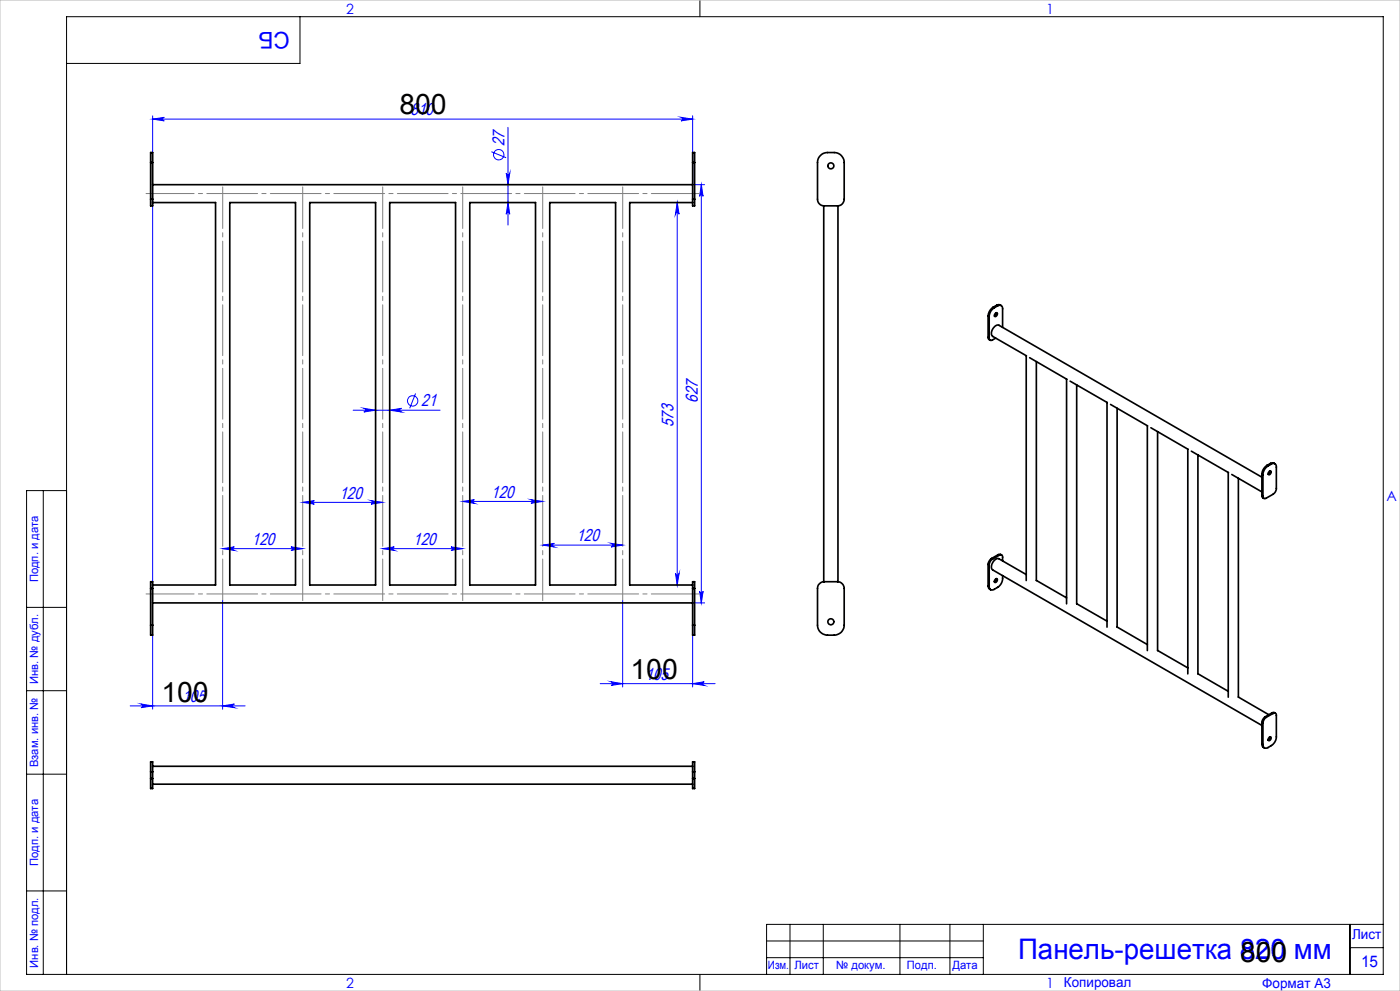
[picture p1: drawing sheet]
<svg xmlns="http://www.w3.org/2000/svg" width="420mm" height="297mm" viewBox="0 0 420 297" stroke-linecap="round" stroke-linejoin="round" font-family="sans-serif">
<g fill="none" stroke="#00f" stroke-width=".3">
<path d="M45.8 35.7l3.5-.5a.53 .53 0 0 0-.5 .5 .53 .53 0 0 0 .5 .5zM45.8 34.7v145.3M45.8 35.7h162M152.4 38.2v29.2M204.3 35.2l3.5 .5-3.5 .5a.53 .53 0 0 0 .5-.5 .53 .53 0 0 0-.5-.5zM207.8 34.7v20.6M147.4 45.5l4.4 1.8M151.9 51.9a.53 .53 0 0 0 .5 .5 .53 .53 0 0 0 .5-.5l-.5 3.4zM207.8 55.3h3.6M210.4 55.3l.5 3.5a.53 .53 0 0 0-.5-.5 .53 .53 0 0 0-.5 .5zM210.4 55.3v125.4M152.4 60.7l.5 3.5a.53 .53 0 0 0-.5-.5 .53 .53 0 0 0-.5 .5z"/>
<path d="M203.2 60.7l.5 3.5a.55 .55 0 0 0-.5-.5 .55 .55 0 0 0-.6 .5zM203.2 60.7v114.6M124.7 117.9l-1.8 4.5M105.9 122.9h26.1M109.1 122.4l3.6 .5-3.6 .6a.55 .55 0 0 0 .6-.6 .55 .55 0 0 0-.6-.5zM116.9 122.9l3.5-.5a.55 .55 0 0 0-.5 .5 .55 .55 0 0 0 .5 .6zM90.8 150.6l3.5-.6a.53 .53 0 0 0-.5 .6 .53 .53 0 0 0 .5 .5zM90.8 150.6h24M111.3 150l3.5 .6-3.5 .5a.53 .53 0 0 0 .5-.5 .53 .53 0 0 0-.5-.6zM138.8 150.3l3.5-.5a.55 .55 0 0 0-.5 .5 .55 .55 0 0 0 .5 .5zM138.8 150.3h24M159.3 149.8l3.5 .5-3.5 .5a.55 .55 0 0 0 .5-.5 .55 .55 0 0 0-.5-.5z"/>
<path d="M66.8 164.4h24M66.8 164.4l3.5-.5a.53 .53 0 0 0-.5 .5 .53 .53 0 0 0 .5 .6zM87.3 163.9l3.5 .5-3.5 .6a.53 .53 0 0 0 .5-.6 .53 .53 0 0 0-.5-.5zM114.8 164.4l3.5-.5a.53 .53 0 0 0-.5 .5 .53 .53 0 0 0 .5 .6zM114.8 164.4h24M135.3 163.9l3.5 .5-3.5 .6a.53 .53 0 0 0 .5-.6 .53 .53 0 0 0-.5-.5zM162.8 163.4l3.5-.6a.55 .55 0 0 0-.5 .6 .55 .55 0 0 0 .5 .5zM162.8 163.4h24M183.3 162.8l3.5 .6-3.5 .5a.55 .55 0 0 0 .5-.5 .55 .55 0 0 0-.5-.6zM202.6 171.8a.55 .55 0 0 0 .6 .6 .55 .55 0 0 0 .5-.6l-.5 3.5zM209.9 177.2a.53 .53 0 0 0 .5 .5 .53 .53 0 0 0 .5-.5l-.5 3.5zM45.8 190.4v22.1"/>
<path d="M66.8 180v32.5M186.8 180v25.9M207.8 187.4v18.5M207.8 180.7h3.6M39.1 211.6h34.4M42.3 211l3.5 .6-3.5 .5a.55 .55 0 0 0 .5-.6 .55 .55 0 0 0-.5-.5zM66.8 211.6l3.5-.6a.55 .55 0 0 0-.5 .5 .55 .55 0 0 0 .5 .6zM180.1 204.9h34.4M183.3 204.3l3.5 .6-3.5 .5a.55 .55 0 0 0 .5-.5 .55 .55 0 0 0-.5-.6zM207.8 204.9l3.5-.6a.55 .55 0 0 0-.5 .6 .55 .55 0 0 0 .5 .5z"/>
<circle cx="149.6" cy="46.4" r="1.55"/>
<circle cx="123.8" cy="120.2" r="1.55"/>
</g>
<path d="M209.8 58h-166M209.8 178h-166" fill="none" stroke="#808080" stroke-width=".3" stroke-dasharray="15.2 1.3 1.3 1.3" stroke-dashoffset=".8"/>
<path d="M66.8 56v124M90.8 56v124M114.8 56v124M138.8 56v124M162.8 56v124M186.8 56v124" fill="none" stroke="#808080" stroke-width=".3" stroke-dasharray="15.2 1.3 1.3 1.3" stroke-dashoffset="2.8"/>
<g fill="none" stroke="#000" stroke-width=".3">
<path d="M90 5v14h-70M210 0v5M13 147v145M20 147h-12v145h407v-287h-395v287M8 182h12M8 207h12M8 232h12M8 267h12M237 277v15M247 277v15M270 277v15M285 277v15"/>
<path d="M295 277v15M405 277v15M415 277h-185v15M210 292v5M230 282h65M230 287h65M405 284h10"/>
</g>
<path d="M0 0h420v297h-420z" fill="none" stroke="#c0c0c0" stroke-width=".3"/>
<g fill="#00f">
<path d="M204.3 35.2l3.5 .5-3.5 .5a.53 .53 0 0 0 .5-.5 .53 .53 0 0 0-.5-.5zM45.8 35.7l3.5-.5a.53 .53 0 0 0-.5 .5 .53 .53 0 0 0 .5 .5zM66.8 211.6l3.5-.6a.55 .55 0 0 0-.5 .5 .55 .55 0 0 0 .5 .6zM42.3 211l3.5 .6-3.5 .5a.55 .55 0 0 0 .5-.6 .55 .55 0 0 0-.5-.5z"/>
<path d="M66.8 164.4l3.5-.5a.53 .53 0 0 0-.5 .5 .53 .53 0 0 0 .5 .6zM87.3 163.9l3.5 .5-3.5 .6a.53 .53 0 0 0 .5-.6 .53 .53 0 0 0-.5-.5zM90.8 150.6l3.5-.6a.53 .53 0 0 0-.5 .6 .53 .53 0 0 0 .5 .5zM111.3 150l3.5 .6-3.5 .5a.53 .53 0 0 0 .5-.5 .53 .53 0 0 0-.5-.6zM114.8 164.4l3.5-.5a.53 .53 0 0 0-.5 .5 .53 .53 0 0 0 .5 .6zM135.3 163.9l3.5 .5-3.5 .6a.53 .53 0 0 0 .5-.6 .53 .53 0 0 0-.5-.5zM138.8 150.3l3.5-.5a.55 .55 0 0 0-.5 .5 .55 .55 0 0 0 .5 .5zM159.3 149.8l3.5 .5-3.5 .5a.55 .55 0 0 0 .5-.5 .55 .55 0 0 0-.5-.5zM162.8 163.4l3.5-.6a.55 .55 0 0 0-.5 .6 .55 .55 0 0 0 .5 .5zM183.3 162.8l3.5 .6-3.5 .5a.55 .55 0 0 0 .5-.5 .55 .55 0 0 0-.5-.6zM183.3 204.3l3.5 .6-3.5 .5a.55 .55 0 0 0 .5-.5 .55 .55 0 0 0-.5-.6zM207.8 204.9l3.5-.6a.55 .55 0 0 0-.5 .6 .55 .55 0 0 0 .5 .5zM109.1 122.4l3.6 .5-3.6 .6a.55 .55 0 0 0 .6-.6 .55 .55 0 0 0-.6-.5zM116.9 122.9l3.5-.5a.55 .55 0 0 0-.5 .5 .55 .55 0 0 0 .5 .6z"/>
<path d="M203.2 60.7l.5 3.5a.55 .55 0 0 0-.5-.5 .55 .55 0 0 0-.6 .5zM202.6 171.8a.55 .55 0 0 0 .6 .6 .55 .55 0 0 0 .5-.6l-.5 3.5zM210.4 55.3l.5 3.5a.53 .53 0 0 0-.5-.5 .53 .53 0 0 0-.5 .5zM209.9 177.2a.53 .53 0 0 0 .5 .5 .53 .53 0 0 0 .5-.5l-.5 3.5zM151.9 51.9a.53 .53 0 0 0 .5 .5 .53 .53 0 0 0 .5-.5l-.5 3.4zM152.4 60.7l.5 3.5a.53 .53 0 0 0-.5-.5 .53 .53 0 0 0-.5 .5z"/>
</g>
<g fill="none" stroke="#000" stroke-width=".5">
<path d="M45.2 59.7v2h.6v-2M45.2 48.7v-3h.6v3M45.2 59.7h.6M45.2 48.7h.6M45.2 48.7v11M45.8 55.3h162M45.8 48.7v11M207.8 59.7v2h.6v-2M207.8 48.7v-3h.6v3M207.8 59.7h.6M207.8 48.7h.6M207.8 48.7v11"/>
<path d="M208.4 48.7v11M246.1 46.6l.8-.6a6.1 6.1 0 0 1 3.4-.3 3 3 0 0 1 3 3v11a1.99 1.99 0 0 1-2.1 2h-3.9a1.99 1.99 0 0 1-2-2v-11l.3-1.4zM45.8 60.7h18.9v114.6h-18.9M68.9 60.7h19.8v114.6h-19.8zM92.9 60.7h19.8v114.6h-19.8zM116.9 60.7h19.8v114.6h-19.8zM140.9 60.7h19.8v114.6h-19.8zM164.9 60.7h19.8v114.6h-19.8zM207.8 60.7h-18.9v114.6h18.9M247.1 61.7v112.6M251.4 61.7v112.6M296.4 94.7l.4 .2"/>
<path d="M296.4 94.7v6.4M296.8 94.9v6.4M298 92.1a3.4 3.4 0 0 0-1.6 2.6M298 92.1l.3 .1M298.3 92.2a3.2 3.2 0 0 0-1.5 2.7M298.6 93.9l.1-.1a.35 .35 0 0 1 .5 .1 .35 .35 0 0 1 0 .5 .44 .44 0 0 1-.4 .4 .44 .44 0 0 1-.5-.2zM298.9 93.7l-.1 .7-.5 .3M299 91.5l.6-.2 .8 .3M299 91.5l.3 .2M299 91.5l-1 .6M299.3 91.7a.92 .92 0 0 1 1-.1 .92 .92 0 0 1 .5 1v5.5M299.3 91.7l-1 .5"/>
<path d="M296.4 101.1l.1 .4 .5 .4M296.4 101.1l.4 .2M296.8 101.3a.6 .6 0 0 0 .2 .7 .6 .6 0 0 0 .7-.1l1-.6M307.9 106.6v67.4M307.9 106.6l-10.1-5.8a2.24 2.24 0 0 1 1.9-3.3l78.9 45.5M308.9 107.2l11.1 6.5M310.9 108.4v65.6M320 113.6v67.4M321 114.2l11.2 6.4M323 115.4v65.6M332.1 120.6v67.4M333.2 121.2l11.1 6.4"/>
<path d="M335.1 122.4v65.5l9.1 5.3M344.2 127.6v67.4M345.3 128.2l11.1 6.5M347.3 129.4v65.6M356.3 134.6v67.4M357.4 135.2l11.1 6.4M359.4 136.3v65.7M380.1 139.5a3.4 3.4 0 0 0-1.5 2.6M380.1 139.5l.3 .2M380.4 139.7a3.2 3.2 0 0 0-1.5 2.6M381.1 138.9l.7-.2 .7 .3M381.1 138.9l.3 .2"/>
<path d="M381.1 138.9l-1 .6M381.4 139.1a.92 .92 0 0 1 1.1-.1 .92 .92 0 0 1 .4 1v6.4a2.14 2.14 0 0 1-1 1.7l-2 1.2a.6 .6 0 0 1-.7 .1 .6 .6 0 0 1-.3-.7M381.4 139.1l-1 .6M368.5 141.6v67.3M369.5 142.2l9.1 5.2M371.5 143.4v65.5M378.6 148.6v.3l.6 .5M378.6 142.1v6.5M378.6 142.1l.3 .2M378.6 148.6l.3 .1M378.9 142.3v6.4M380.8 141.2a.46 .46 0 0 1 .6 .3 .46 .46 0 0 1-.3 .6 .4 .4 0 0 1-.7 0 .4 .4 0 0 1 .2-.6z"/>
<path d="M381 141.1l-.1 .7-.4 .3M45.2 176.4v-2.1h.6v2.1M45.2 176.4v11M45.2 176.4h.6M45.8 176.4v11M207.8 176.4v-2.1h.6v2.1M207.8 176.4h.6M207.8 176.4v11M208.4 176.4v11M245.6 175.2l1.3-.8 4.3-.1a2.05 2.05 0 0 1 2.1 2.1v11a3 3 0 0 1-3 3 5.4 5.4 0 0 1-3.4-.4l-1.1-.9-.5-1.3v-11.4zM296.4 175.6l.2 .7 .6 .4M296.4 169.2v6.4"/>
<path d="M296.4 169.2l.4 .1M296.4 175.6l.4 .2M296.8 169.3v6.5M297.5 167.4l-.6 .5-.5 1.3M297.5 167.4l.2 .2M297.7 167.6a2.28 2.28 0 0 0-.9 1.7M298.7 173.5a.35 .35 0 0 1 .5 0 .35 .35 0 0 1 0 .6 .44 .44 0 0 1-.4 .4 .44 .44 0 0 1-.5-.2zM298.9 173.4l-.1 .7-.5 .3M299.5 166.2l.5-.1 .5 .2M299.5 166.2l.3 .2M299.5 166.2l-2 1.2M299.8 166.4a.6 .6 0 0 1 .7-.1 .6 .6 0 0 1 .3 .7v1.1"/>
<path d="M299.8 166.4l-2.1 1.2M300.8 172.5a3.5 3.5 0 0 1-1.5 3.5l-1 .6a.92 .92 0 0 1-1.1 .1 .92 .92 0 0 1-.4-.9M307.9 172.2l-8.2-4.7a2.29 2.29 0 0 0-2.2 2.9l.3 .4 80.8 46.6M310.9 174l9.1 5.2M45.2 187.4v3h.6v-3M45.2 187.4h.6M45.8 180.7h162M207.8 187.4v3h.6v-3M207.8 187.4h.6M323 180.9l9.1 5.3M347.3 194.9l9 5.3M359.4 201.9l9.1 5.3"/>
<path d="M371.5 208.9l9.1 5.3M378.6 216.6l.3 .1M378.6 216.6v6.4M378.9 216.7v6.5M379.6 214.8l-.6 .5-.4 1.3M379.6 214.8l.3 .2M379.9 215a2.28 2.28 0 0 0-1 1.7M381.6 213.6l.4-.1 .6 .2M381.6 213.6l.3 .2M381.6 213.6l-2 1.2M381.9 213.8a.6 .6 0 0 1 .7 0 .6 .6 0 0 1 .3 .6v6.4a3.2 3.2 0 0 1-1.5 2.6l-1 .6a.92 .92 0 0 1-1.1 .2 .92 .92 0 0 1-.4-1M381.9 213.8l-2 1.2"/>
<path d="M45.2 231.3v-3h.6v3M45.2 233.3v3h.6v-3M45.2 231.3v2M45.2 231.3h.6M45.2 233.3h.6M45.8 231.3v2M45.8 235h162M45.8 229.7h162M207.8 231.3v-3h.6v3M207.8 233.3v3h.6v-3M207.8 231.3v2M207.8 231.3h.6"/>
<path d="M207.8 233.3h.6M208.4 231.3v2M378.6 223l.1 .7 .6 .5M378.6 223l.3 .2M380.8 220.9a.46 .46 0 0 1 .6 .3 .46 .46 0 0 1-.3 .6 .4 .4 0 0 1-.7 0 .4 .4 0 0 1 .2-.6zM381 220.8l-.1 .7-.4 .3"/>
<circle cx="249.2" cy="49.7" r=".89"/>
<circle cx="249.3" cy="186.3" r=".9"/>
</g>
<g font-size="8.5">
<text x="119.9" y="34.1">800</text>
<text x="189.2" y="203.4">100</text>
<text x="48.5" y="210.4">100</text>
<text x="372.1" y="288.4">800</text>
</g>
<text font-size="8.5" fill="#00f" x="305.4" y="287.5">Панель-решетка 820 мм</text>
<text font-size="6.9" fill="#00f" x="86.9" y="9.4" transform="rotate(-180 86.9 9.4)">СБ</text>
<g font-size="5.1" fill="#00f">
<text x="123.2" y="34.6">810</text>
<text x="151.3" y="43.8" transform="rotate(-90 151.3 43.8)">27</text>
<text x="126.4" y="121.8">21</text>
<text x="209.3" y="120.8" transform="rotate(-90 209.3 120.8)">627</text>
<text x="202.1" y="128.1" transform="rotate(-90 202.1 128.1)">573</text>
<text x="101.8" y="149.4">120</text>
<text x="147.4" y="149.2">120</text>
<text x="75.6" y="163.3">120</text>
<text x="124" y="163.3">120</text>
<text x="172.9" y="162.3">120</text>
<text x="193.7" y="203.7">105</text>
<text x="54.7" y="210.4">105</text>
</g>
<text font-size="4.8" fill="#00f" x="408.3" y="289.7">15</text>
<g font-size="4.2" fill="#00f">
<text x="103.8" y="4.2">2</text>
<text x="313.8" y="4.2">1</text>
<text x="415.9" y="150.2">A</text>
<text x="103.8" y="296.2">2</text>
<text x="313.8" y="296.2">1</text>
</g>
<g font-size="4.1" fill="#00f">
<text x="405.6" y="281.5">Лист</text>
<text x="319.2" y="295.9">Копировал</text>
<text x="378.7" y="296">Формат А3</text>
</g>
<g font-size="3.4" fill="#00f">
<text x="11.4" y="174.5" transform="rotate(-90 11.4 174.5)">Подп. и дата</text>
<text x="11.4" y="205" transform="rotate(-90 11.4 205)">Инв. № дубл.</text>
<text x="11.4" y="229.9" transform="rotate(-90 11.4 229.9)">Взам. инв. №</text>
<text x="11.4" y="259.5" transform="rotate(-90 11.4 259.5)">Подп. и дата</text>
<text x="11.4" y="290" transform="rotate(-90 11.4 290)">Инв. № подл.</text>
<text x="230.4" y="290.4">Изм.</text>
<text x="238.3" y="290.4">Лист</text>
<text x="250.9" y="290.4">№ докум.</text>
<text x="272.1" y="290.4">Подп.</text>
<text x="285.7" y="290.5">Дата</text>
</g>
</svg>
